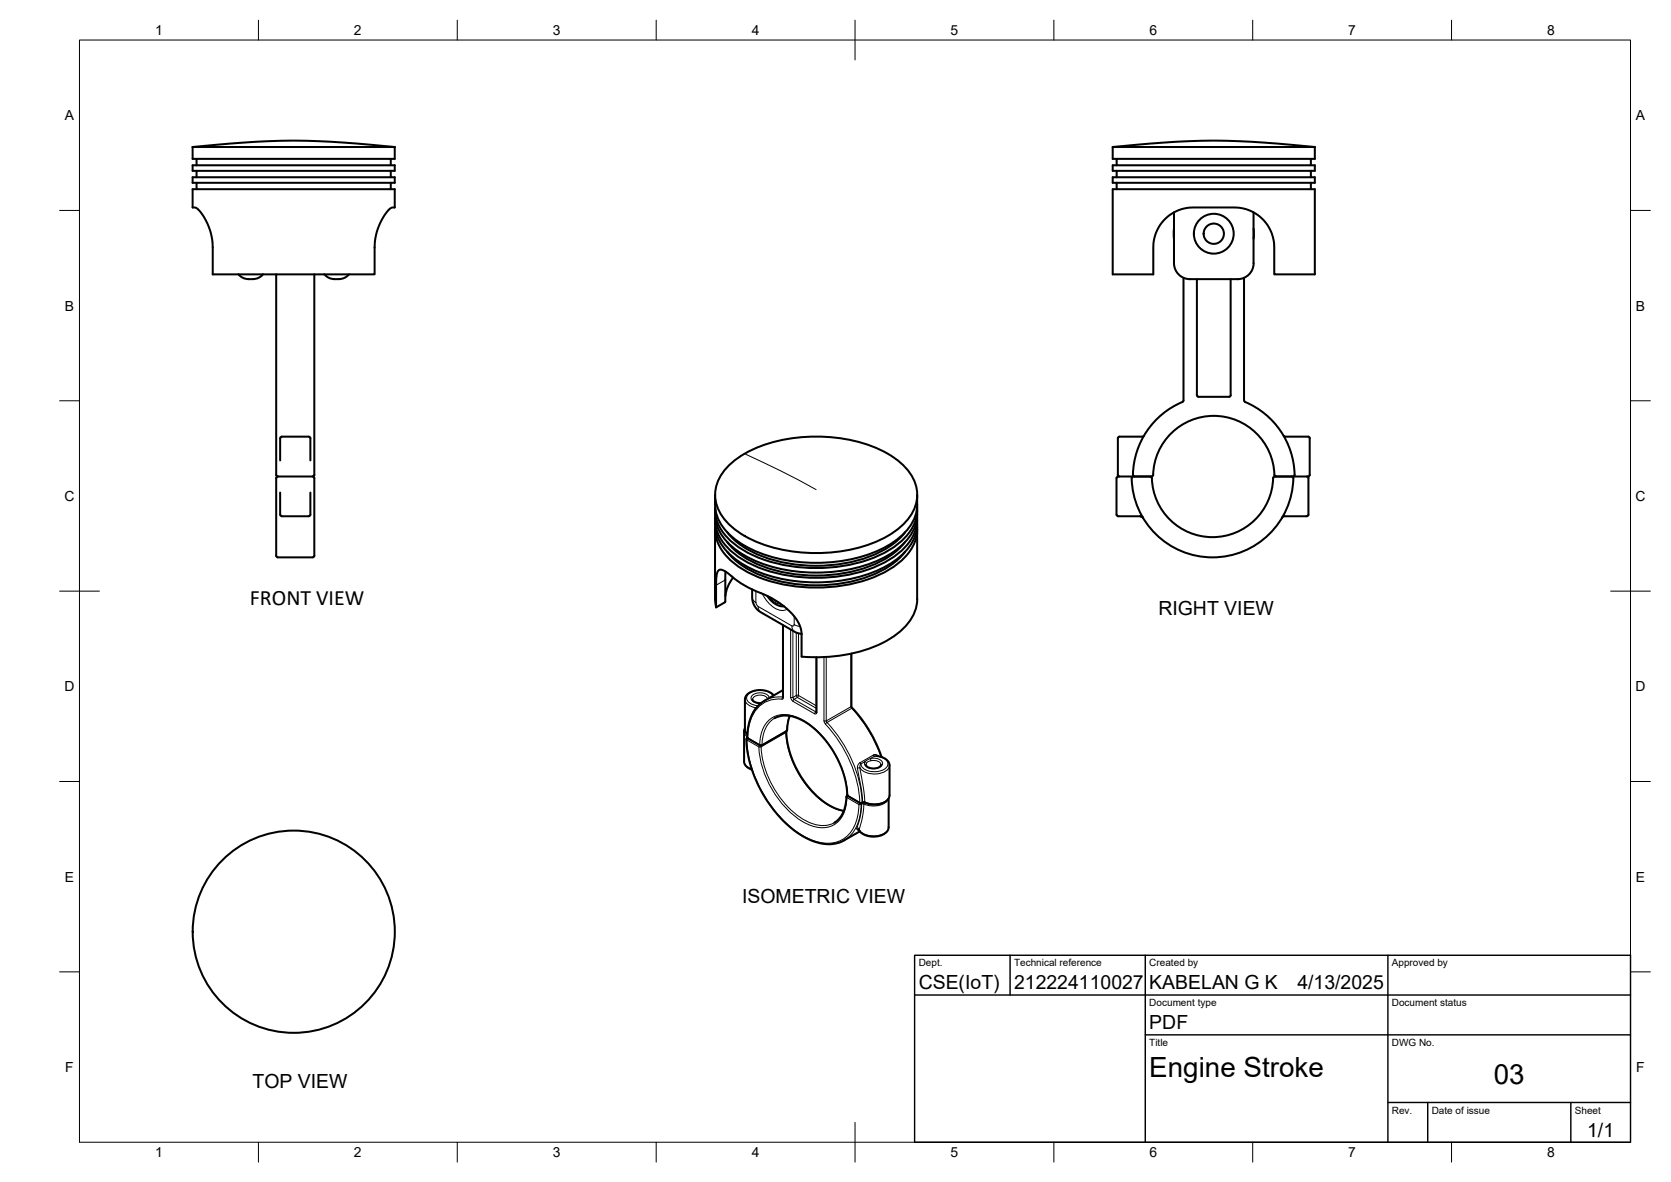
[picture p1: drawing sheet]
<svg xmlns="http://www.w3.org/2000/svg" width="420mm" height="297mm" viewBox="0 0 420 297" stroke-linecap="round" stroke-linejoin="round" font-family="sans-serif">
<!-- layer: Visible -->
<g fill="none" stroke="#000" stroke-width=".51">
<path d="M48.4 36.9v3h50.9v-3M48.4 36.9h50.9M48.4 36.9a201.5 201.5 0 0 1 50.9 0M49.4 39.9v1.6M98.3 39.9v1.6M279.8 36.9v3h50.8v-3M279.8 36.9h50.8M279.8 36.9a201.5 201.5 0 0 1 50.8 0M280.8 39.9v1.6M329.6 39.9v1.6M48.4 47.5h50.9v4.6h-.6a7.5 7.5 0 0 0-3.3 4.4l-.8 2.2-.3 1.9-.1 8.3h-40.7v-6.7a13.6 13.6 0 0 0-4.2-10l-.9-.1zM48.4 44.5h50.9v1.4h-50.9z"/>
<path d="M48.4 41.5h50.9v1.4h-50.9zM49.4 42.9v1.6M49.4 45.9v1.6M98.3 42.9v1.6M98.3 45.9v1.6M279.8 47.5h50.8v21.4h-10.2v-6.7a10 10 0 0 0-10-10.1h-4.5a40.6 40.6 0 0 0-7.9 .2 10 10 0 0 0-8 9.9v6.7h-10.2zM279.8 44.5h50.8v1.4h-50.8zM279.8 41.5h50.8v1.4h-50.8zM280.8 42.9v1.6M280.8 45.9v1.6M295.2 57.5v2.5M295.2 53.4v12.7a4 4 0 0 0 4 4.1h12a4 4 0 0 0 4-4.1"/>
<path d="M315.2 53.4v12.8M315.2 57.5v2.5M329.6 42.9v1.6M329.6 45.9v1.6M59.9 68.9l1.2 .9 1.4 .3M66.1 68.9l-.7 .7-.8 .4-2.2 .2M69.4 68.9v50.4M79 68.9v50.4M81.6 68.9a4.4 4.4 0 0 0 6.2 0M297.6 69.8v30.8l-.3 .4M300.9 70.2v29.1l.4 .4h7.8l.3-.2v-29.3M312.8 69.8v30.8l.3 .4"/>
<path d="M69.4 119.3l.4 .4M69.8 119.7h8.8M70.4 115.7l.1-5.6a1.05 1.05 0 0 1 1.3-.4h4.8a1.1 1.1 0 0 1 1.4 .4v5.6M78.6 119.7l.4 .4v18.5a1.11 1.11 0 0 1-.4 1.5l-8.8-.1a1.08 1.08 0 0 1-.4-1.4v-18.5l.4-.4M79 119.3l-.4 .4M183.1 117.1a29.1 29.1 0 0 1 17-7.1 38.9 38.9 0 0 1 23.1 4 13.4 13.4 0 0 1 7.3 9.1 10.5 10.5 0 0 1-4.4 9.6 32.8 32.8 0 0 1-19.9 6.3 36.2 36.2 0 0 1-20.5-5.3 11.4 11.4 0 0 1-5.8-10.6 10.6 10.6 0 0 1 3.2-6zM281.1 119.3l.4 .4M281.1 119.7h8.1l.4 .2a15.3 15.3 0 0 0 15.3 15.1 15.3 15.3 0 0 0 15.3-15.1l.3-.2 4.6 .2a20.3 20.3 0 0 1-20.2 20.2 20.3 20.3 0 0 1-20.3-20.1l.4-.3M281.1 119.7l-.3 .4-.1 9.2M281.5 109.7h5.8M281.5 109.7l-.4 .4v9.2M287.6 109.5l-.3 .2"/>
<path d="M297.3 101a19.9 19.9 0 0 0-12.3 18.6l4.6 .1M313 101a20 20 0 0 1 12.4 18.6l-.3 .1M322.8 109.5l.3 .2M323.1 109.7h4.8a1.11 1.11 0 0 1 1.4 .4v9.2M328.6 119.7l.4 .4v9.2M329.3 119.3a1.17 1.17 0 0 1-1.5 .4h-7l-.3-.2a15.3 15.3 0 0 0-15.3-15 15.3 15.3 0 0 0-15.3 15l-.3 .2M70.4 123.8v5.5M70.5 129.3a1.03 1.03 0 0 0 1.3 .4h4.8a1.07 1.07 0 0 0 1.4-.4M78 123.8v5.5M179.8 133v17.5l.3 2.1M179.8 128.1a11 11 0 0 0 4.7 9.6 33.2 33.2 0 0 0 20.7 6.2 34.1 34.1 0 0 0 20.8-6.2 10.8 10.8 0 0 0 4.6-9.6M179.8 124.4a11.5 11.5 0 0 0 4.7 10.8 33.2 33.2 0 0 0 20.7 6.2 34.1 34.1 0 0 0 20.8-6.2 11.3 11.3 0 0 0 4.6-10.8"/>
<path d="M179.8 130.6v1.1M179.8 131.7a11.8 11.8 0 0 0 6 9.4 37.7 37.7 0 0 0 26.2 4.7 26.5 26.5 0 0 0 16.2-7.8 10 10 0 0 0 2.4-6.3M179.8 129.9a10.9 10.9 0 0 0 5.1 9.5 35.5 35.5 0 0 0 22 5.8 33.8 33.8 0 0 0 18.6-5.8 11.3 11.3 0 0 0 5.1-9.5M179.8 132.4a10.9 10.9 0 0 0 5.1 9.4 35.5 35.5 0 0 0 22 5.8 33.8 33.8 0 0 0 18.6-5.8 11.3 11.3 0 0 0 5.1-9.4M179.8 127.5a10.9 10.9 0 0 0 5.1 9.4 35.5 35.5 0 0 0 22 5.8 33.8 33.8 0 0 0 18.6-5.8 11.3 11.3 0 0 0 5.1-9.4M182.9 136.2a24.6 24.6 0 0 0 15.3 7.8 38.1 38.1 0 0 0 24.4-3.6 17.2 17.2 0 0 0 4.9-4.2M182.9 138.7a24.6 24.6 0 0 0 15.3 7.8 38.1 38.1 0 0 0 24.4-3.6 17.2 17.2 0 0 0 5-4.2M182.9 133.8a24.6 24.6 0 0 0 15.3 7.8 38.1 38.1 0 0 0 24.4-3.6 17.2 17.2 0 0 0 5-4.2M230.6 133v17.5a12 12 0 0 1-6.2 9.6 37.4 37.4 0 0 1-22.8 4.9M230.6 130.6v1.1M280.8 129.3l.3 .4M281.1 129.7h5.6"/>
<path d="M286.7 129.7l.4 .1 .3 .4-.3-.4zM329 129.3a1.12 1.12 0 0 1-1.5 .4h-3.1a2.49 2.49 0 0 0-1.9 .2l-.2 .3M182.4 143.6v7.7l-2.4 1.3v-5.5a5 5 0 0 1 .8-3.9 3.7 3.7 0 0 1 3.1 1.6 35.1 35.1 0 0 0 9.6 5.2 16.3 16.3 0 0 1 7.7 7.4l.3 1.7v5.9M184.4 145.1l-1.5 2.6-.5 2.1M189.1 148.1v2a4.4 4.4 0 0 0 2.2 3.8l8.8 5 1.4 .4M192.9 149.8a5 5 0 0 0 4.2 2.6M196.9 157.1v18.1M189.2 175.8l.6 .6 1.5 .3M194.5 174.8a5 5 0 0 0-6.9 .1l-.3 .9v7.5l.2 .7 .4 .6M196.9 173.4l-4.7 2.7a10.1 10.1 0 0 0-4.3 9.3l.2 .2M198.6 179.9l-.9 3.9-6.2 3.5h-.4l-3-1.7M205.3 165.2v13.8"/>
<path d="M214.1 164.2v13.3a38 38 0 0 1 7.6 12.8M187.3 183l-.2 .6v7.7a2.49 2.49 0 0 0 2 2.1M187.7 185.8a31.4 31.4 0 0 0 14.5 24.5 10.2 10.2 0 0 0 10.1 .9l3.9-2.3M187.9 185.4l-.2 .4M187.9 185.4h.1M194.8 180.5a7.5 7.5 0 0 1 7.6 .9 24.5 24.5 0 0 1 10.7 18.5l3.2 1.9M197.7 183.8a24 24 0 0 0 11.4 18.9l3.1 1.1M213 199.9l-.2 .3M217.7 192.2a2.45 2.45 0 0 0 3.8 0M220.4 190a3.1 3.1 0 0 1 3.3 2.3v7.5a2.66 2.66 0 0 1-2.8 2.3 7.2 7.2 0 0 1-3.8-.4l-.4 .1M212.8 200.2a7.4 7.4 0 0 1-3 6.6M216.7 201.8h-.4"/>
<path d="M223.4 200.7v7.2a3.1 3.1 0 0 1-3.4 2.3 4.5 4.5 0 0 1-4.3-1.8"/>
<circle cx="305.2" cy="58.7" r="2.55"/>
<circle cx="305.2" cy="58.7" r="5"/>
<circle cx="73.9" cy="234.1" r="25.4"/>
</g>
<!-- layer: Visible Narrow -->
<g fill="none" stroke="#000" stroke-width=".25">
<path d="M187.2 114l9 4.3 9 4.7M182.4 145.7l-2.4 1.4M189.1 150.1a1.57 1.57 0 0 0 1 1.3l.1 .6 .4 .4a1.59 1.59 0 0 0 .7 1.5M190.1 148.6v2.8M190.6 152.4l8.5 4.9M191.6 149.2a7.2 7.2 0 0 0 4.9 4.2l1.5-.4M193.3 149.9l.5 .6a3.5 3.5 0 0 0 2.6 1.3M193.9 150.2l1.1 .9 .7 .2M197 157.1v18.2M197.1 152.4h-.1M198.8 158.2v17.1M199.1 157.3a1.61 1.61 0 0 0 .7 1.5"/>
<path d="M199.4 158.5v16.8M199.7 157l-.2 .3h-.4M199.7 154.9v2.1M199.7 157l1.5 .5M200.2 159v15.8M200.8 159.2v15.6M187.3 175.8a3.3 3.3 0 0 0 2.8 2.1M190.3 177.7a4.1 4.1 0 0 0-1.4 2.4M193 175.6a2.37 2.37 0 0 0-3.7-.2l-.1 .4M193.4 175.4a2.57 2.57 0 0 0-3.6-1.1 1.09 1.09 0 0 0-1 1.1 1.09 1.09 0 0 0 .9 1.1l1.6 .2M194.4 174.8a4.6 4.6 0 0 0-6.4-.2 1.44 1.44 0 0 0 .8 2.2l1.8 .6M196.8 175.2h.1"/>
<path d="M196.8 175.2l-.1 .5M196.8 175.2h-2.1l-2.5 .9M196.9 175.1l.1 .2M197 175.3l-.2 .4a7.5 7.5 0 0 0-8.2 5.7l-.6 4M198.5 179.9l-.5 1.7-.2 2M198.8 175.2h.6M198.8 175.2l.2 .6 .4 .4 .3-.5M199.4 176.2l5.4 3.2M199.4 175.2l.3 .5M199.6 175.8l5.5 3.1 .2-.1M199.6 175.8l.9-.5 4.8 2.7M200.2 174.8l-.8 .5"/>
<path d="M200.2 174.8h.6M200.2 174.8l.3 .4 .3-.4M200.8 174.8l4.5 2.6M205.4 179l-.2 .4h-.4M205.4 165.2v13.9M205.4 179l-.3-.1-.3 .5M207.2 165.1v16.1M207.8 165.1v16.1M214 177.6l-6.2 3.6M214 164.3v13.3M214 177.6l.1 .2a34.9 34.9 0 0 1 7.4 12.4M214.1 177.4l-.1 .2"/>
<path d="M214.3 178l-6.4 3.6M187.1 183.8a1.72 1.72 0 0 0 .8 1.4M187.1 191.3a2.35 2.35 0 0 0 1.9 1.9M187.3 183.3l.2 .6 .4 .6M187.9 185.2l.1 .2M187.9 185.4h.1M188 185.5l-.2 .4-.1-.1M188 185.4l3 1.8M188 185.4l.1 .2M191 187.3l-.2 .4h.6M191 187.1a7.1 7.1 0 0 1 4.3-7.2 10.1 10.1 0 0 1 9.1 2.8 25 25 0 0 1 8.8 17.2M191 187.2h.6"/>
<path d="M191 187.1l.1 .2M191.3 187.4a24.2 24.2 0 0 0 11 18.7 7.6 7.6 0 0 0 7.5 .7M191.6 187.2l-.1 .1M194.8 180.5a7.3 7.3 0 0 0-3.2 6.7M197.5 183.9l.1 .2-6.2 3.6M197.6 184.1a23.5 23.5 0 0 0 11.8 18.9l2.8 .8M197.7 183.9l-.1 .2M197.8 183.6l-.1 .1M197.8 183.6l-6.2 3.6M197.9 183.4l-.1 .2M207.2 181.1h.5M207.2 181.2l.3 .8 .4-.4"/>
<path d="M207.5 182a31.6 31.6 0 0 1 8.7 19.6l-3.1-1.7M207.8 181.2l.1 .4M207.9 181.6a32.3 32.3 0 0 1 8.9 20M213 199.7l.2 .2M213.1 199.9h-.1M213.1 200l-.2 .4M213.2 199.9v.2M215.6 193l1 5.5 .3 3M216.2 191.7a1.45 1.45 0 0 0-.6 1.3M216.2 193l1 5.5 .2 3M216.2 193h-.6M217.8 191.8l.3-.3 .9-.3-.2-.6a2.5 2.5 0 0 1 3.1 1.2 2.42 2.42 0 0 1-3 1.3 1.3 1.3 0 0 1-1.4-1.7l.4 .4-.2 .4"/>
<path d="M219 191.2a2.12 2.12 0 0 1 2.5 1M219.6 189.7l.3 .3M219.8 190l-3.3 2-.3 1M219.9 190a3 3 0 0 1 3.4 2 3 3 0 0 1-3.4 1.9 3.2 3.2 0 0 1-3.6-2l-.1-.2M220.4 190h-.6M220.8 190a.87 .87 0 0 0-1.2-.3l-3.4 2M220.8 190h.1M223.7 199.8a3.2 3.2 0 0 1-3.4 2.2l-1.8-.1-1.1-.4M223.7 192.3a2.65 2.65 0 0 1-2.5 2.1 4.8 4.8 0 0 1-5-1.4M212.8 200.2l.1 .2M212.9 200.4l3 1.8M212.9 200.4a7.1 7.1 0 0 1-4.2 7.3 10.1 10.1 0 0 1-9.2-2.8 25 25 0 0 1-8.7-17.2l-3-1.8a31.3 31.3 0 0 0 14.1 24.1 10.6 10.6 0 0 0 9.3 1.3 8.5 8.5 0 0 0 4.7-7.5l.1-1.6"/>
<path d="M215.4 208.1h.4l.2 .2M215.4 208.2l.2 .3 .4 .1M215.9 208.5l-.1 .1M216 202.2h.5M216.2 201.7l-.2 .5M216.4 201.9l.1 .3M216.5 202.2l.2-.1a18.8 18.8 0 0 1-1.3 6.1M216.5 202.2a10 10 0 0 1-4.2 9M216.6 201.8l.1 .3 .4-.1a16.1 16.1 0 0 1-.9 6.1l-.1 .7M216.7 201.6v.2M216.7 201.6h-.5l.1 .2M216.9 201.5h.5"/>
<path d="M216.9 201.5l-.2 .1M216.9 201.5l-.1 .2M217.5 201.5v.2M223.4 200.8a4.6 4.6 0 0 1-5.6 1.5l-.6-.3 .2-.3M223.4 207.9a3.3 3.3 0 0 1-3.8 2.2l-1.4-.2a3.5 3.5 0 0 1-2.1-1.2l.1 .2"/>
</g>
<!-- layer: BORDER -->
<g fill="none" stroke="#000" stroke-width=".25">
<path d="M20 10.1h390v276.9h-390zM65 5.1v5M115 5.1v5M165 5.1v5M215 5.1v10M265 5.1v5M315 5.1v5M365 5.1v5M15 52.9h5M410 52.9h5M15 100.7h5M410 100.7h5"/>
<path d="M15 148.6h10M405 148.6h10M15 196.4h5M410 196.4h5M15 244.2h5M410 244.2h5M65 287v5M115 287v5M165 287v5M215 282.1v9.9M265 287v5M315 287v5"/>
<path d="M365 287v5"/>
</g>
<!-- layer: TITLEBLOCK -->
<path d="M230 240.1h180v46.9h-180zM230 250h180M254 240.1v9.9M288 240.1v46.9M349 240.1v46.9M288 260.1h122M349 277.1h61M359 277.1v9.9M395 277.1v9.9" fill="none" stroke="#000" stroke-width=".36"/>
<g font-size="7">
<text x="289" y="270.6">Engine Stroke</text>
<text x="375.6" y="272.3">03</text>
</g>
<text font-size="5.5" x="62.8" y="151.9">FRONT VIEW</text>
<g font-size="4.9">
<text x="291.3" y="154.6">RIGHT VIEW</text>
<text x="186.6" y="226.8">ISOMETRIC VIEW</text>
<text x="231" y="248.5">CSE(IoT)</text>
<text x="255" y="248.5">212224110027</text>
<text x="289" y="248.5">KABELAN G K</text>
<text x="326.2" y="248.5">4/13/2025</text>
<text x="289" y="258.6">PDF</text>
<text x="63.5" y="273.3">TOP VIEW</text>
<text x="399.1" y="285.7">1/1</text>
</g>
<g font-size="3.5">
<text x="39" y="8.8">1</text>
<text x="89" y="8.8">2</text>
<text x="139" y="8.8">3</text>
<text x="189" y="8.8">4</text>
<text x="239" y="8.8">5</text>
<text x="289" y="8.8">6</text>
<text x="339" y="8.8">7</text>
<text x="389" y="8.8">8</text>
<text x="16.3" y="30.2">A</text>
<text x="411.3" y="30.2">A</text>
<text x="16.3" y="78">B</text>
<text x="411.3" y="78">B</text>
<text x="16.2" y="125.9">C</text>
<text x="411.2" y="125.9">C</text>
<text x="16.2" y="173.7">D</text>
<text x="411.2" y="173.7">D</text>
<text x="16.3" y="221.6">E</text>
<text x="411.3" y="221.6">E</text>
<text x="16.4" y="269.4">F</text>
<text x="411.4" y="269.4">F</text>
<text x="39" y="290.8">1</text>
<text x="89" y="290.8">2</text>
<text x="139" y="290.8">3</text>
<text x="189" y="290.8">4</text>
<text x="239" y="290.8">5</text>
<text x="289" y="290.8">6</text>
<text x="339" y="290.8">7</text>
<text x="389" y="290.8">8</text>
</g>
<g font-size="2.5">
<text x="231" y="242.9">Dept.</text>
<text x="255" y="242.9">Technical reference</text>
<text x="289" y="242.9">Created by</text>
<text x="350" y="242.9">Approved by</text>
<text x="289" y="252.8">Document type</text>
<text x="350" y="252.8">Document status</text>
<text x="289" y="262.9">Title</text>
<text x="350" y="262.9">DWG No.</text>
<text x="350" y="279.9">Rev.</text>
<text x="360" y="279.9">Date of issue</text>
<text x="396" y="279.9">Sheet</text>
</g>
</svg>
